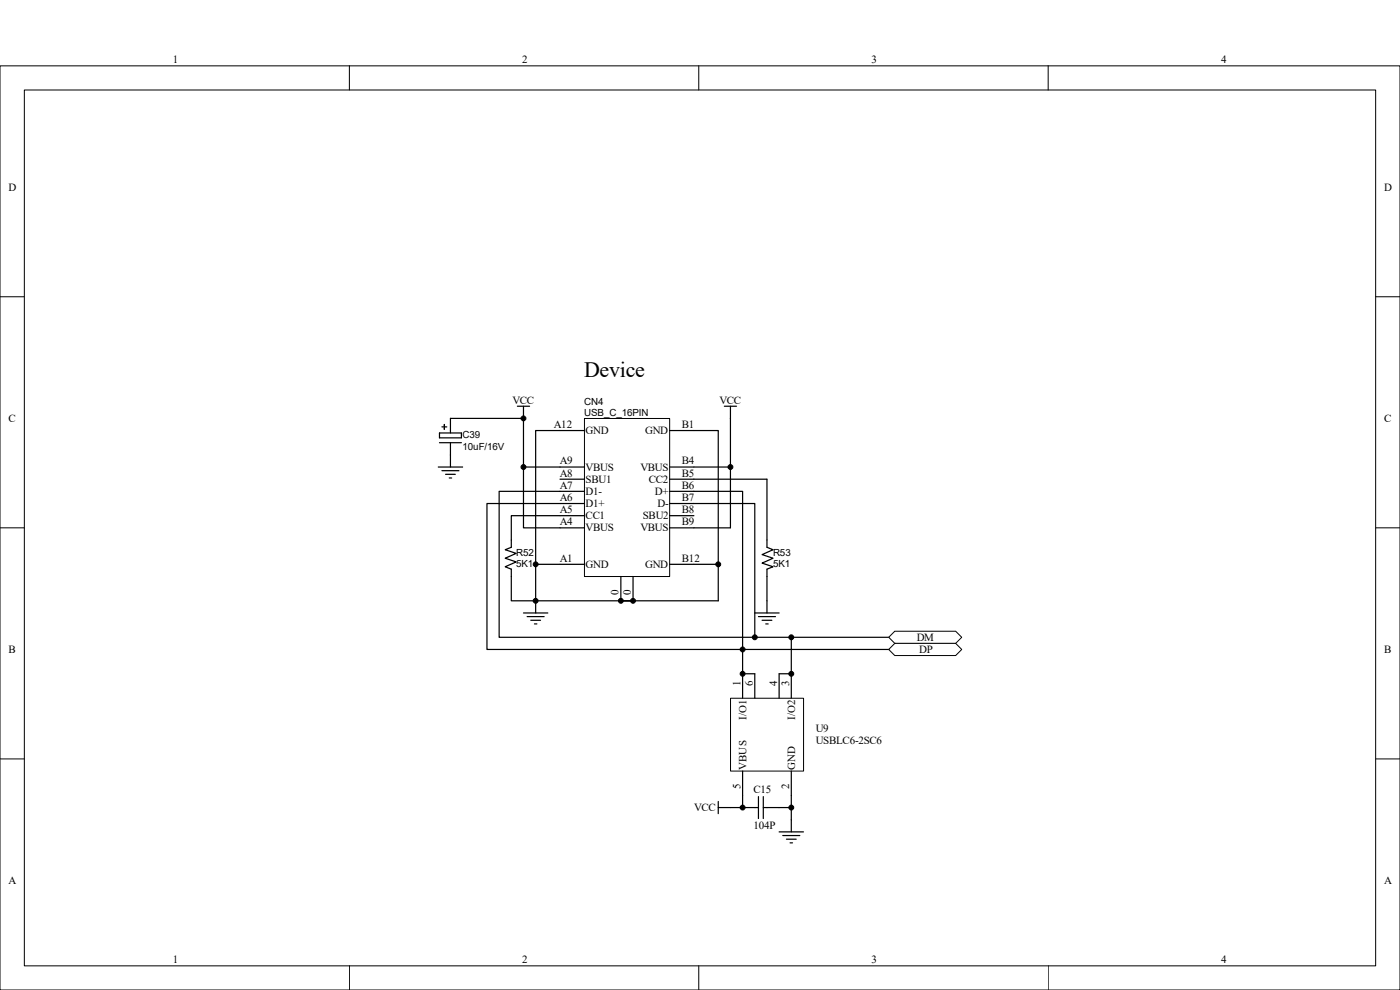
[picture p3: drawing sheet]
<svg xmlns="http://www.w3.org/2000/svg" width="297mm" height="210mm" viewBox="0 0 297 210" stroke-linecap="round" stroke-linejoin="round" font-family="sans-serif">
<g fill="none" stroke="#000" stroke-width=".21">
<path d="M0 14h297v196h-297zM5.2 19.1h286.6v185.8h-286.6zM74.1 13.9v5.2M148.2 13.9v5.2M222.4 13.9v5.2M0 63h5.2M291.8 63h5.2M0 112h5.2M291.8 112h5.2M0 161h5.2M291.8 161h5.2M74.1 204.9v5.1"/>
<path d="M148.2 204.9v5.1M222.4 204.9v5.1"/>
</g>
<g fill="none" stroke="#000" stroke-width=".26">
<path d="M109.8 86.2h2.5M111.1 86.2v25.8h7.7M111.1 99.1h7.7M118.8 91.3h-5.2v36.2M147.2 91.3h5.2v36.2h-38.8M147.2 99.1h7.8M155 88.8v23.2h-7.8M108.5 114.6v1.5l-1.3 .5 2.3 .8-2.3 1 2.3 .8-2.3 1 1.3 .5v1.6M113.6 119.7h5.2M118.8 104.2h-12.9v31h82.6M118.8 106.8h-15.5v31h85.2M147.2 104.2h10.3v33.6"/>
<path d="M147.2 106.8h12.9v28.4M147.2 119.7h5.2M162.7 114.6v1.5l1.3 .5-2.3 1 2.3 .8-2.3 1.1 2.3 .7-1.3 .5v1.6M111.1 130h5.1M111.8 130.8h3.6M112.6 131.6h2.1M113.4 132.4h.5M113.6 127.5v2.5"/>
</g>
<path d="M124 88.8h18.1v33.5h-18.1z" fill="#fff"/>
<path d="M124 88.8h18.1v33.5h-18.1z" fill="none" stroke="#000" stroke-width=".21"/>
<g fill="none" stroke="#000" stroke-width=".26">
<path d="M118.8 99.1h5.2M118.8 91.3h5.2M142 99.1h5.2M142 91.3h5.2M118.8 119.7h5.2M118.8 112h5.2M118.8 109.4h5.2M118.8 106.8h5.2M118.8 104.2h5.2M118.8 101.7h5.2M142 119.7h5.2M142 112h5.2"/>
<path d="M142 109.4h5.2M142 106.8h5.2M142 104.2h5.2M142 101.7h5.2M131.7 122.3v5.2M134.3 122.3v5.2"/>
</g>
<g fill="#fff" stroke="#000" stroke-width=".21">
<path d="M188.5 135.2l1.3-1.3h12.9l1.3 1.3-1.3 1.3h-12.9z" fill-rule="evenodd"/>
<path d="M188.5 137.8l1.3-1.3h12.9l1.3 1.3-1.3 1.3h-12.9z" fill-rule="evenodd"/>
</g>
<path d="M153.7 86.2h2.6M155 86.2v2.6M118.8 109.4h-10.3v5.2M147.2 101.7h15.5v12.9M108.5 122.3v5.2h5.1M160.1 130h5.2M160.9 130.8h3.6M161.7 131.6h2M162.5 132.4h.5M162.7 122.3v7.7" fill="none" stroke="#000" stroke-width=".26"/>
<g fill="#000" stroke="#000" stroke-width=".21">
<circle cx="111.1" cy="99.1" r=".52"/>
<circle cx="155" cy="99.1" r=".52"/>
<circle cx="113.6" cy="119.7" r=".52"/>
<circle cx="152.4" cy="119.7" r=".52"/>
<circle cx="113.6" cy="127.5" r=".52"/>
<circle cx="131.7" cy="127.5" r=".52"/>
<circle cx="134.3" cy="127.5" r=".52"/>
</g>
<path d="M155 148.2h15.5v15.4h-15.5z" fill="#fff"/>
<path d="M155 148.1h15.5v15.5h-15.5z" fill="none" stroke="#000" stroke-width=".21"/>
<g fill="none" stroke="#000" stroke-width=".26">
<path d="M93 99.1h5.1M93.2 91.9h4.7v1h-4.7zM93.2 93.9h4.7M93.8 90.6h1M93.8 99.8h3.6M94.3 90v1.1M95.6 93.9v5.2M111.1 88.8h-15.5v3.1M94.5 100.6h2.1M95.3 101.4h.5M157.5 137.8v10.3M167.9 135.2v12.9"/>
<path d="M157.5 142.9h2.6v5.2M167.9 142.9h-2.6v5.2M152.4 170v2.6M152.4 171.3h8.5M157.5 163.6v7.7M160.9 169v4.6M161.9 171.3h6M161.9 169v4.6M165.3 176.5h5.2M166.1 177.2h3.6M166.8 178h2.1M167.6 178.8h.5"/>
<path d="M167.9 163.6v12.9"/>
</g>
<g fill="#000" stroke="#000" stroke-width=".21">
<circle cx="111.1" cy="88.8" r=".52"/>
<circle cx="157.5" cy="137.8" r=".52"/>
<circle cx="160.1" cy="135.2" r=".52"/>
<circle cx="167.9" cy="135.2" r=".52"/>
<circle cx="157.5" cy="142.9" r=".52"/>
<circle cx="167.9" cy="142.9" r=".52"/>
<circle cx="157.5" cy="171.3" r=".52"/>
<circle cx="167.9" cy="171.3" r=".52"/>
</g>
<text font-size="4.7" x="124" y="79.9">Device</text>
<g font-size="2.3">
<text x="36.7" y="13.4">1</text>
<text x="110.8" y="13.4">2</text>
<text x="184.9" y="13.4">3</text>
<text x="259" y="13.4">4</text>
<text x="1.8" y="40.5">D</text>
<text x="293.7" y="40.5">D</text>
<text x="1.8" y="89.5">C</text>
<text x="108.7" y="85.6">VCC</text>
<text x="152.7" y="85.6">VCC</text>
<text x="293.7" y="89.5">C</text>
<text x="117.5" y="90.8">A12</text>
<text x="124.2" y="92.1">GND</text>
<text x="136.9" y="92.1">GND</text>
<text x="144.7" y="90.8">B1</text>
<text x="118.8" y="101.1">A8</text>
<text x="118.8" y="98.5">A9</text>
<text x="124.2" y="99.8">VBUS</text>
<text x="135.8" y="99.8">VBUS</text>
<text x="144.7" y="101.1">B5</text>
<text x="144.7" y="98.5">B4</text>
<text x="118.8" y="106.3">A6</text>
<text x="118.8" y="103.7">A7</text>
<text x="124.2" y="107.6">D1+</text>
<text x="124.2" y="105">D1-</text>
<text x="124.2" y="102.4">SBU1</text>
<text x="137.7" y="102.4">CC2</text>
<text x="138.9" y="105">D+</text>
<text x="139.5" y="107.6">D-</text>
<text x="144.7" y="106.3">B7</text>
<text x="144.7" y="103.7">B6</text>
<text x="118.8" y="111.4">A4</text>
<text x="118.8" y="108.8">A5</text>
<text x="124.2" y="112.7">VBUS</text>
<text x="124.2" y="110.2">CC1</text>
<text x="135.8" y="112.7">VBUS</text>
<text x="136.4" y="110.2">SBU2</text>
<text x="144.7" y="111.4">B9</text>
<text x="144.7" y="108.8">B8</text>
<text x="118.8" y="119.2">A1</text>
<text x="144.7" y="119.2">B12</text>
<text x="124.2" y="120.4">GND</text>
<text x="136.9" y="120.4">GND</text>
<text x="131.2" y="126.2" transform="rotate(-90 131.2 126.2)">0</text>
<text x="133.8" y="126.2" transform="rotate(-90 133.8 126.2)">0</text>
<text x="194.5" y="135.9">DM</text>
<text x="1.8" y="138.5">B</text>
<text x="195" y="138.5">DP</text>
<text x="293.7" y="138.5">B</text>
<text x="157.1" y="145.5" transform="rotate(-90 157.1 145.5)">1</text>
<text x="159.7" y="145.5" transform="rotate(-90 159.7 145.5)">6</text>
<text x="164.8" y="145.5" transform="rotate(-90 164.8 145.5)">4</text>
<text x="167.4" y="145.5" transform="rotate(-90 167.4 145.5)">3</text>
<text x="158.4" y="152.7" transform="rotate(-90 158.4 152.7)">I/O1</text>
<text x="168.7" y="152.7" transform="rotate(-90 168.7 152.7)">I/O2</text>
<text x="173.1" y="155.3">U9</text>
<text x="173.1" y="157.9">USBLC6-2SC6</text>
<text x="157.1" y="167.4" transform="rotate(-90 157.1 167.4)">5</text>
<text x="158.4" y="163.3" transform="rotate(-90 158.4 163.3)">VBUS</text>
<text x="167.4" y="167.4" transform="rotate(-90 167.4 167.4)">2</text>
<text x="168.7" y="163.3" transform="rotate(-90 168.7 163.3)">GND</text>
<text x="147.2" y="172">VCC</text>
<text x="159.9" y="168.2">C15</text>
<text x="159.9" y="175.9">104P</text>
<text x="1.8" y="187.5">A</text>
<text x="293.7" y="187.5">A</text>
<text x="36.7" y="204.3">1</text>
<text x="110.8" y="204.3">2</text>
<text x="184.9" y="204.3">3</text>
<text x="259" y="204.3">4</text>
</g>
<g font-size="2.1">
<text x="124" y="86">CN4</text>
<text x="124" y="88.3">USB_C_16PIN</text>
<text x="98.1" y="93">C39</text>
<text x="98.1" y="95.5">10uF/16V</text>
<text x="109.5" y="118">R52</text>
<text x="164" y="118">R53</text>
<text x="109.5" y="120.3">5K1</text>
<text x="164" y="120.3">5K1</text>
</g>
</svg>
